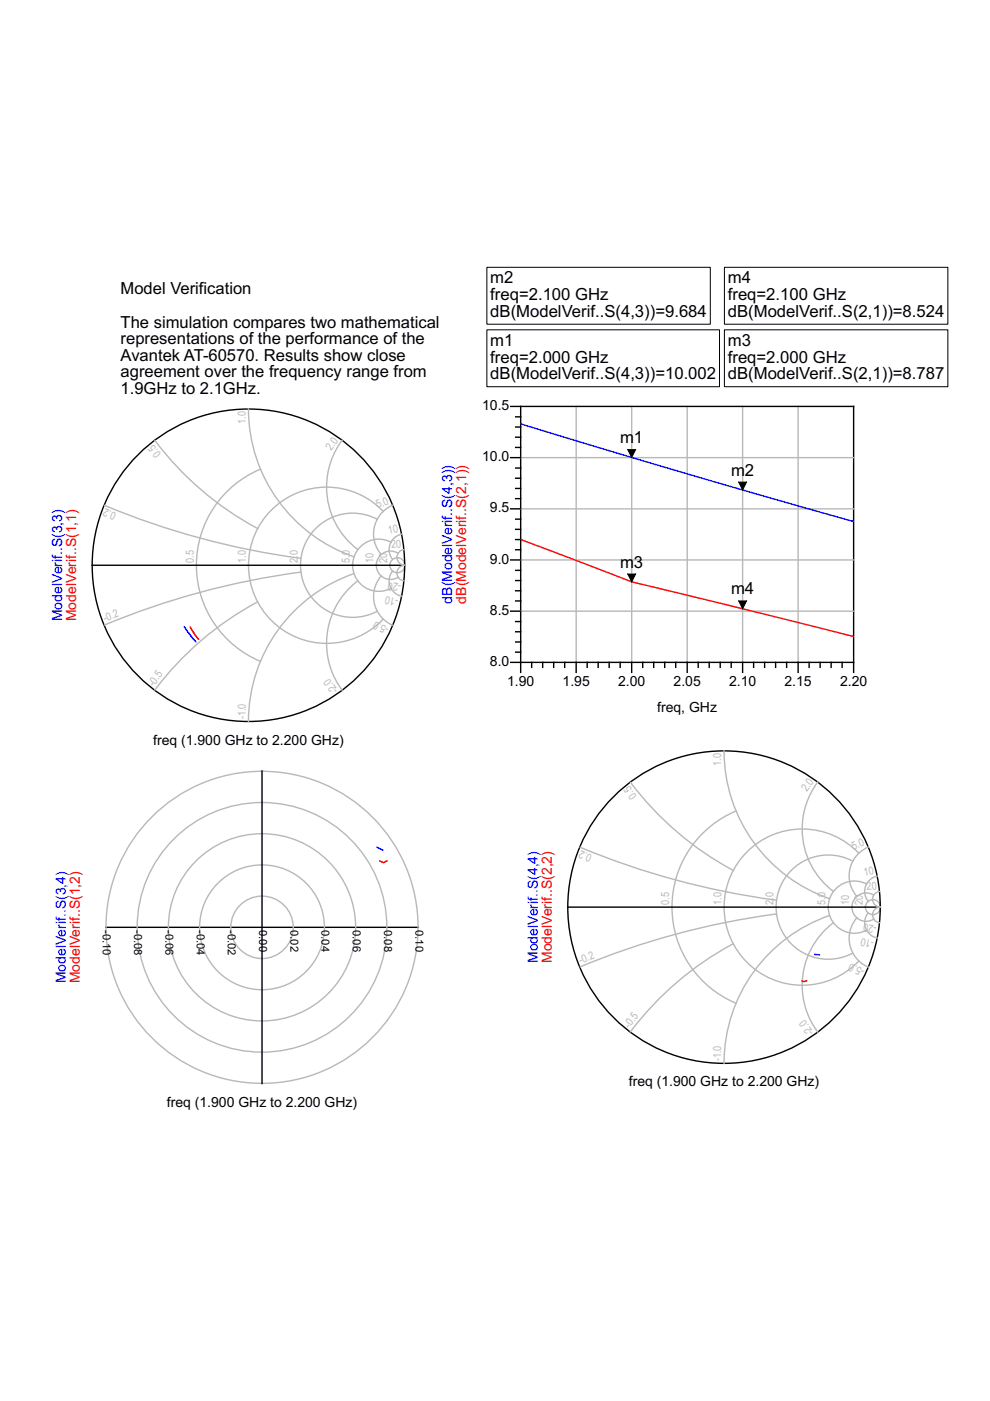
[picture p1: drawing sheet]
<svg xmlns="http://www.w3.org/2000/svg" width="210mm" height="297mm" viewBox="0 0 210 297" stroke-linecap="round" stroke-linejoin="round" font-family="sans-serif">
<path d="M110.4 97h70.6M122.2 86.2v54.2M133.9 86.2v54.2M145.7 86.2v54.2M157.5 86.2v54.2M169.2 86.2v54.2M110.4 118.7h70.6M110.4 107.9h70.6M110.4 129.6h70.6" fill="none" stroke="#b8b8b8" stroke-width=".3"/>
<g fill="none" stroke="#000" stroke-width=".3">
<path d="M108.3 86.2h72.7v56.4M108.3 97h2.1M109.3 99.2h1.1M109.3 94.9h1.1M109.3 92.7h1.1M109.3 90.5h1.1M109.3 88.4h1.1M110.4 86.2v56.4M108.3 118.7h2.1M108.3 107.9h2.1M109.3 116.6h1.1M109.3 114.4h1.1"/>
<path d="M109.3 112.2h1.1M109.3 110.1h1.1M109.3 105.7h1.1M109.3 103.6h1.1M109.3 101.4h1.1M108.3 129.6h2.1M109.3 138.3h1.1M109.3 136.1h1.1M109.3 133.9h1.1M109.3 131.8h1.1M109.3 127.4h1.1M109.3 125.3h1.1"/>
<path d="M109.3 123.1h1.1M109.3 120.9h1.1M108.3 140.4h72.7M112.7 140.4v1.1M115.1 140.4v1.1M117.4 140.4v1.1M119.7 140.4v1.1M122.2 140.4v2.2M124.5 140.4v1.1M126.8 140.4v1.1M129.2 140.4v1.1M131.5 140.4v1.1"/>
<path d="M133.9 140.4v2.2M136.3 140.4v1.1M138.6 140.4v1.1M140.9 140.4v1.1M143.3 140.4v1.1M145.7 140.4v2.2M148 140.4v1.1M150.4 140.4v1.1M152.7 140.4v1.1M155 140.4v1.1M157.5 140.4v2.2M159.8 140.4v1.1"/>
<path d="M162.1 140.4v1.1M164.4 140.4v1.1M166.8 140.4v1.1M169.2 140.4v2.2M171.6 140.4v1.1M173.9 140.4v1.1M176.2 140.4v1.1M178.6 140.4v1.1"/>
</g>
<g fill="#f00">
<path d="M110.4 114.2l.4 .2-.1 .3-.3-.2z"/>
<path d="M110.5 114.3l.2 .1-.1 .2-.2-.1z"/>
</g>
<path d="M110.7 114.5l23.2 8.9 46.8 11.5" fill="none" stroke="#f00" stroke-width=".3"/>
<g fill="#f00">
<path d="M180.7 134.7l.2 .1-.1 .3-.2-.1z"/>
<path d="M180.6 134.7l.4 .1v.3l-.4-.1z"/>
</g>
<path d="M133.1 121.7h1.7l-.9 1.7zM156.6 127.4h1.7l-.8 1.7z" fill="#000"/>
<path d="M133.1 121.7h1.7l-.9 1.7zM156.6 127.4h1.7l-.8 1.7z" fill="none" stroke="#000" stroke-width=".21"/>
<g fill="#00f">
<path d="M110.4 89.6l.4 .2-.1 .3-.3-.1z"/>
<path d="M110.5 89.7l.2 .1-.1 .3-.2-.1z"/>
</g>
<path d="M110.7 90l31.9 9.6 38.1 10.9" fill="none" stroke="#00f" stroke-width=".3"/>
<g fill="#00f">
<path d="M180.7 110.3l.2 .1-.1 .3-.2-.1z"/>
<path d="M180.6 110.3l.4 .1v.3l-.4-.1z"/>
</g>
<path d="M133.1 95.3h1.7l-.9 1.7zM156.6 102.2h1.7l-.8 1.7z" fill="#000"/>
<path d="M103.2 56.7h47.4v12h-47.4zM153.6 56.7h47.4v12h-47.4zM103.2 69.9h49.4v12.1h-49.4zM153.6 69.9h47.4v12.1h-47.4zM133.1 95.3h1.7l-.9 1.7zM156.6 102.2h1.7l-.8 1.7z" fill="none" stroke="#000" stroke-width=".21"/>
<g fill="none" stroke="#b8b8b8" stroke-width=".3">
<path d="M32.9 93.4a66.6 66.6 0 0 0 21.7 18.7M52.7 86.7a33.1 33.1 0 0 0 22.3 31.3M55.2 99.5a22.1 22.1 0 0 0-13.6 20.3 22.1 22.1 0 0 0 13.6 20.4M72.5 93.3a16.6 16.6 0 0 0 3.4 23.2M22.2 107.2a164.5 164.5 0 0 0 41.6 11.2M80 110.1a11 11 0 0 0-16.3 9.7 11 11 0 0 0 16.3 9.8M81.2 108.4a16.6 16.6 0 0 0-23.6-.4 16.6 16.6 0 0 0 0 23.7 16.6 16.6 0 0 0 23.6-.4M82.9 115a5.5 5.5 0 0 0-8.1 4.8 5.5 5.5 0 0 0 8.1 4.9M83.3 107.1a6.6 6.6 0 0 0-2.5 10.5M84.4 117.3a3 3 0 0 0-4.6 2.5 3 3 0 0 0 4.6 2.6M85.1 113.3a3.3 3.3 0 0 0-1.8 5.3M85.6 116.5a1.65 1.65 0 0 0-1.4 1.8 1.65 1.65 0 0 0 1.6 1.5"/>
<path d="M85.8 119.8a1.65 1.65 0 0 0-1.6 1.6 1.65 1.65 0 0 0 1.4 1.7M54.6 127.6a66.6 66.6 0 0 0-21.8 18.7M63.8 121.3a164.6 164.6 0 0 0-41.6 11.2M75.1 121.6a33.2 33.2 0 0 0-22.4 31.4M75.9 123.2a16.6 16.6 0 0 0-3.4 23.1M80.8 122.1a6.6 6.6 0 0 0 2.5 10.5M83.3 121.1a3.3 3.3 0 0 0 1.8 5.3M153.5 159.2a33.1 33.1 0 0 0 22.4 31.3M123 179.7a164.5 164.5 0 0 0 41.6 11.2M133.7 165.9a66.6 66.6 0 0 0 21.8 18.6M156.1 171.9a22.1 22.1 0 0 0-13.6 20.4 22.1 22.1 0 0 0 13.6 20.4M173.4 165.8a16.6 16.6 0 0 0 3.3 23.2"/>
<path d="M184.1 179.6a6.6 6.6 0 0 0-2.4 10.4M164.6 193.8a164.6 164.6 0 0 0-41.5 11.2M175.9 194.1a33.2 33.2 0 0 0-22.4 31.4M176.7 195.6a16.6 16.6 0 0 0-3.3 23.2M180.8 182.6a11 11 0 0 0-16.2 9.7 11 11 0 0 0 16.2 9.8M181.7 194.6a6.6 6.6 0 0 0 2.4 10.4M182.1 180.9a16.6 16.6 0 0 0-23.6-.4 16.6 16.6 0 0 0 0 23.6 16.6 16.6 0 0 0 23.6-.3M183.7 187.4a5.5 5.5 0 0 0-8.1 4.9 5.5 5.5 0 0 0 8.1 4.9M184.1 193.5a3.3 3.3 0 0 0 1.9 5.4M185.3 189.8a3 3 0 0 0-4.7 2.5 3 3 0 0 0 4.7 2.6M186 185.8a3.3 3.3 0 0 0-1.9 5.3M186.5 189a1.65 1.65 0 0 0-1.5 1.7 1.65 1.65 0 0 0 1.7 1.6 1.67 1.67 0 0 0-1.7 1.6 1.67 1.67 0 0 0 1.5 1.7"/>
<path d="M155.5 200.1a66.6 66.6 0 0 0-21.8 18.7"/>
<circle cx="84.2" cy="119.8" r="1.59"/>
<circle cx="55.6" cy="196.6" r="33.1"/>
<circle cx="55.6" cy="196.6" r="26.5"/>
<circle cx="55.6" cy="196.6" r="19.9"/>
<circle cx="55.6" cy="196.6" r="13.2"/>
<circle cx="55.6" cy="196.6" r="6.6"/>
<circle cx="185.1" cy="192.3" r="1.59"/>
</g>
<g fill="none" stroke="#000" stroke-width=".3">
<path d="M19.5 119.8h66.3M55.6 163.5v66.2M22.4 196.6h66.3M120.4 192.3h66.3"/>
<circle cx="52.7" cy="119.8" r="33.1"/>
<circle cx="153.5" cy="192.3" r="33.1"/>
</g>
<path d="M40.3 133l1.8 2.5M82 182.5l-.7 .4-.8-.3M171 208l-.5 .1-.4-.1" fill="none" stroke="#f00" stroke-width=".3"/>
<path d="M39.1 132.9l2.4 3.2M80 179.6l1.2 .7M172.8 202.4h.9" fill="none" stroke="#00f" stroke-width=".3"/>
<g font-size="3.5">
<text x="25.6" y="62.4">Model Verification</text>
<text x="103.9" y="60.1">m2</text>
<text x="103.9" y="63.6">freq=2.100 GHz</text>
<text x="154.3" y="60.1">m4</text>
<text x="154.3" y="63.6">freq=2.100 GHz</text>
<text x="25.6" y="69.4">The simulation compares two mathematical</text>
<text x="103.9" y="67.2">dB(ModelVerif..S(4,3))=9.684</text>
<text x="154.3" y="67.2">dB(ModelVerif..S(2,1))=8.524</text>
<text x="25.6" y="73">representations of the performance of the</text>
<text x="25.6" y="76.5">Avantek AT-60570. Results show close</text>
<text x="103.9" y="73.3">m1</text>
<text x="103.9" y="76.9">freq=2.000 GHz</text>
<text x="154.3" y="73.3">m3</text>
<text x="154.3" y="76.9">freq=2.000 GHz</text>
<text x="25.6" y="80">agreement over the frequency range from</text>
<text x="25.6" y="83.5">1.9GHz to 2.1GHz.</text>
<text x="103.9" y="80.4">dB(ModelVerif..S(4,3))=10.002</text>
<text x="154.3" y="80.4">dB(ModelVerif..S(2,1))=8.787</text>
<text x="131.5" y="94">m</text>
<text x="134.4" y="94">1</text>
<text x="155" y="100.8">m</text>
<text x="157.9" y="100.8">2</text>
<text x="131.5" y="120.3">m</text>
<text x="134.4" y="120.3">3</text>
<text x="155" y="126">m</text>
<text x="157.9" y="126">4</text>
</g>
<g font-size="3">
<text x="102.2" y="86.9">10.5</text>
<text x="102.2" y="97.8">10.0</text>
<text x="103.9" y="108.7">9.5</text>
<text x="103.9" y="119.5">9.0</text>
<text x="103.9" y="130.4">8.5</text>
<text x="103.9" y="141.2">8.0</text>
<text x="107.5" y="145.4">1.90</text>
<text x="119.3" y="145.4">1.95</text>
<text x="131" y="145.4">2.00</text>
<text x="142.8" y="145.4">2.05</text>
<text x="154.6" y="145.4">2.10</text>
<text x="166.3" y="145.4">2.15</text>
<text x="178.1" y="145.4">2.20</text>
<text x="139.3" y="151">freq, GHz</text>
<text x="32.5" y="157.9">freq (1.900 GHz to 2.200 GHz)</text>
<text x="133.3" y="230.4">freq (1.900 GHz to 2.200 GHz)</text>
<text x="35.4" y="234.6">freq (1.900 GHz to 2.200 GHz)</text>
</g>
<g font-size="3" fill="#00f">
<text x="13.2" y="131.7" transform="rotate(-90 13.2 131.7)">ModelVerif..S(3,3)</text>
<text x="95.9" y="128" transform="rotate(-90 95.9 128)">dB(ModelVerif..S(4,3))</text>
<text x="14" y="208.5" transform="rotate(-90 14 208.5)">ModelVerif..S(3,4)</text>
<text x="114.1" y="204.2" transform="rotate(-90 114.1 204.2)">ModelVerif..S(4,4)</text>
</g>
<g font-size="3" fill="#f00">
<text x="16.2" y="131.7" transform="rotate(-90 16.2 131.7)">ModelVerif..S(1,1)</text>
<text x="98.9" y="128" transform="rotate(-90 98.9 128)">dB(ModelVerif..S(2,1))</text>
<text x="16.9" y="208.5" transform="rotate(-90 16.9 208.5)">ModelVerif..S(1,2)</text>
<text x="117" y="204.2" transform="rotate(-90 117 204.2)">ModelVerif..S(2,2)</text>
</g>
<g font-size="2.4" fill="#b8b8b8">
<text x="52.1" y="89.9" transform="rotate(-90 52.1 89.9)">1.0</text>
<text x="70.2" y="95.5" transform="rotate(-53 70.2 95.5)">2.0</text>
<text x="34.2" y="96.2" transform="rotate(-127 34.2 96.2)">0.5</text>
<text x="80.1" y="107.8" transform="rotate(-23 80.1 107.8)">5.0</text>
<text x="24.8" y="108.9" transform="rotate(-157 24.8 108.9)">0.2</text>
<text x="82.5" y="113.2" transform="rotate(-11 82.5 113.2)">10</text>
<text x="41.1" y="119.4" transform="rotate(-90 41.1 119.4)">0.5</text>
<text x="52.1" y="119.4" transform="rotate(-90 52.1 119.4)">1.0</text>
<text x="63.1" y="119.4" transform="rotate(-90 63.1 119.4)">2.0</text>
<text x="74.2" y="119.4" transform="rotate(-90 74.2 119.4)">5.0</text>
<text x="79.2" y="119.4" transform="rotate(-90 79.2 119.4)">10</text>
<text x="82.1" y="119.4" transform="rotate(-90 82.1 119.4)">20</text>
<text x="83" y="116.2" transform="rotate(-6 83 116.2)">20</text>
<text x="85.1" y="123.7" transform="rotate(-174 85.1 123.7)">-20</text>
<text x="22.3" y="131.9" transform="rotate(-23 22.3 131.9)">-0.2</text>
<text x="84.6" y="126.9" transform="rotate(-169 84.6 126.9)">-10</text>
<text x="82.6" y="132.9" transform="rotate(-157 82.6 132.9)">-5.0</text>
<text x="32.6" y="145.7" transform="rotate(-53 32.6 145.7)">-0.5</text>
<text x="71.8" y="146.3" transform="rotate(-127 71.8 146.3)">-2.0</text>
<text x="52.1" y="152.5" transform="rotate(-90 52.1 152.5)">-1.0</text>
<text x="152.9" y="162.4" transform="rotate(-90 152.9 162.4)">1.0</text>
<text x="135.1" y="168.7" transform="rotate(-127 135.1 168.7)">0.5</text>
<text x="171" y="168" transform="rotate(-53 171 168)">2.0</text>
<text x="125.6" y="181.3" transform="rotate(-157 125.6 181.3)">0.2</text>
<text x="181" y="180.3" transform="rotate(-23 181 180.3)">5.0</text>
<text x="183.3" y="185.7" transform="rotate(-11 183.3 185.7)">10</text>
<text x="141.9" y="191.9" transform="rotate(-90 141.9 191.9)">0.5</text>
<text x="153" y="191.9" transform="rotate(-90 153 191.9)">1.0</text>
<text x="164" y="191.9" transform="rotate(-90 164 191.9)">2.0</text>
<text x="175" y="191.9" transform="rotate(-90 175 191.9)">5.0</text>
<text x="180.1" y="191.9" transform="rotate(-90 180.1 191.9)">10</text>
<text x="182.9" y="191.9" transform="rotate(-90 182.9 191.9)">20</text>
<text x="183.8" y="188.7" transform="rotate(-6 183.8 188.7)">20</text>
<text x="185.9" y="196.2" transform="rotate(-174 185.9 196.2)">-20</text>
<text x="185.4" y="199.4" transform="rotate(-169 185.4 199.4)">-10</text>
<text x="123.1" y="204.4" transform="rotate(-23 123.1 204.4)">-0.2</text>
<text x="183.4" y="205.4" transform="rotate(-157 183.4 205.4)">-5.0</text>
<text x="133.4" y="218.1" transform="rotate(-53 133.4 218.1)">-0.5</text>
<text x="172.6" y="218.8" transform="rotate(-127 172.6 218.8)">-2.0</text>
<text x="152.9" y="225" transform="rotate(-90 152.9 225)">-1.0</text>
</g>
<g font-size="2.4">
<text x="21.8" y="197.2" transform="rotate(90 21.8 197.2)">-0.10</text>
<text x="28.4" y="197.2" transform="rotate(90 28.4 197.2)">-0.08</text>
<text x="35.1" y="197.2" transform="rotate(90 35.1 197.2)">-0.06</text>
<text x="41.7" y="197.2" transform="rotate(90 41.7 197.2)">-0.04</text>
<text x="48.3" y="197.2" transform="rotate(90 48.3 197.2)">-0.02</text>
<text x="55" y="197.2" transform="rotate(90 55 197.2)">0.00</text>
<text x="61.6" y="197.2" transform="rotate(90 61.6 197.2)">0.02</text>
<text x="68.2" y="197.2" transform="rotate(90 68.2 197.2)">0.04</text>
<text x="74.8" y="197.2" transform="rotate(90 74.8 197.2)">0.06</text>
<text x="81.5" y="197.2" transform="rotate(90 81.5 197.2)">0.08</text>
<text x="88.1" y="197.2" transform="rotate(90 88.1 197.2)">0.10</text>
</g>
</svg>
